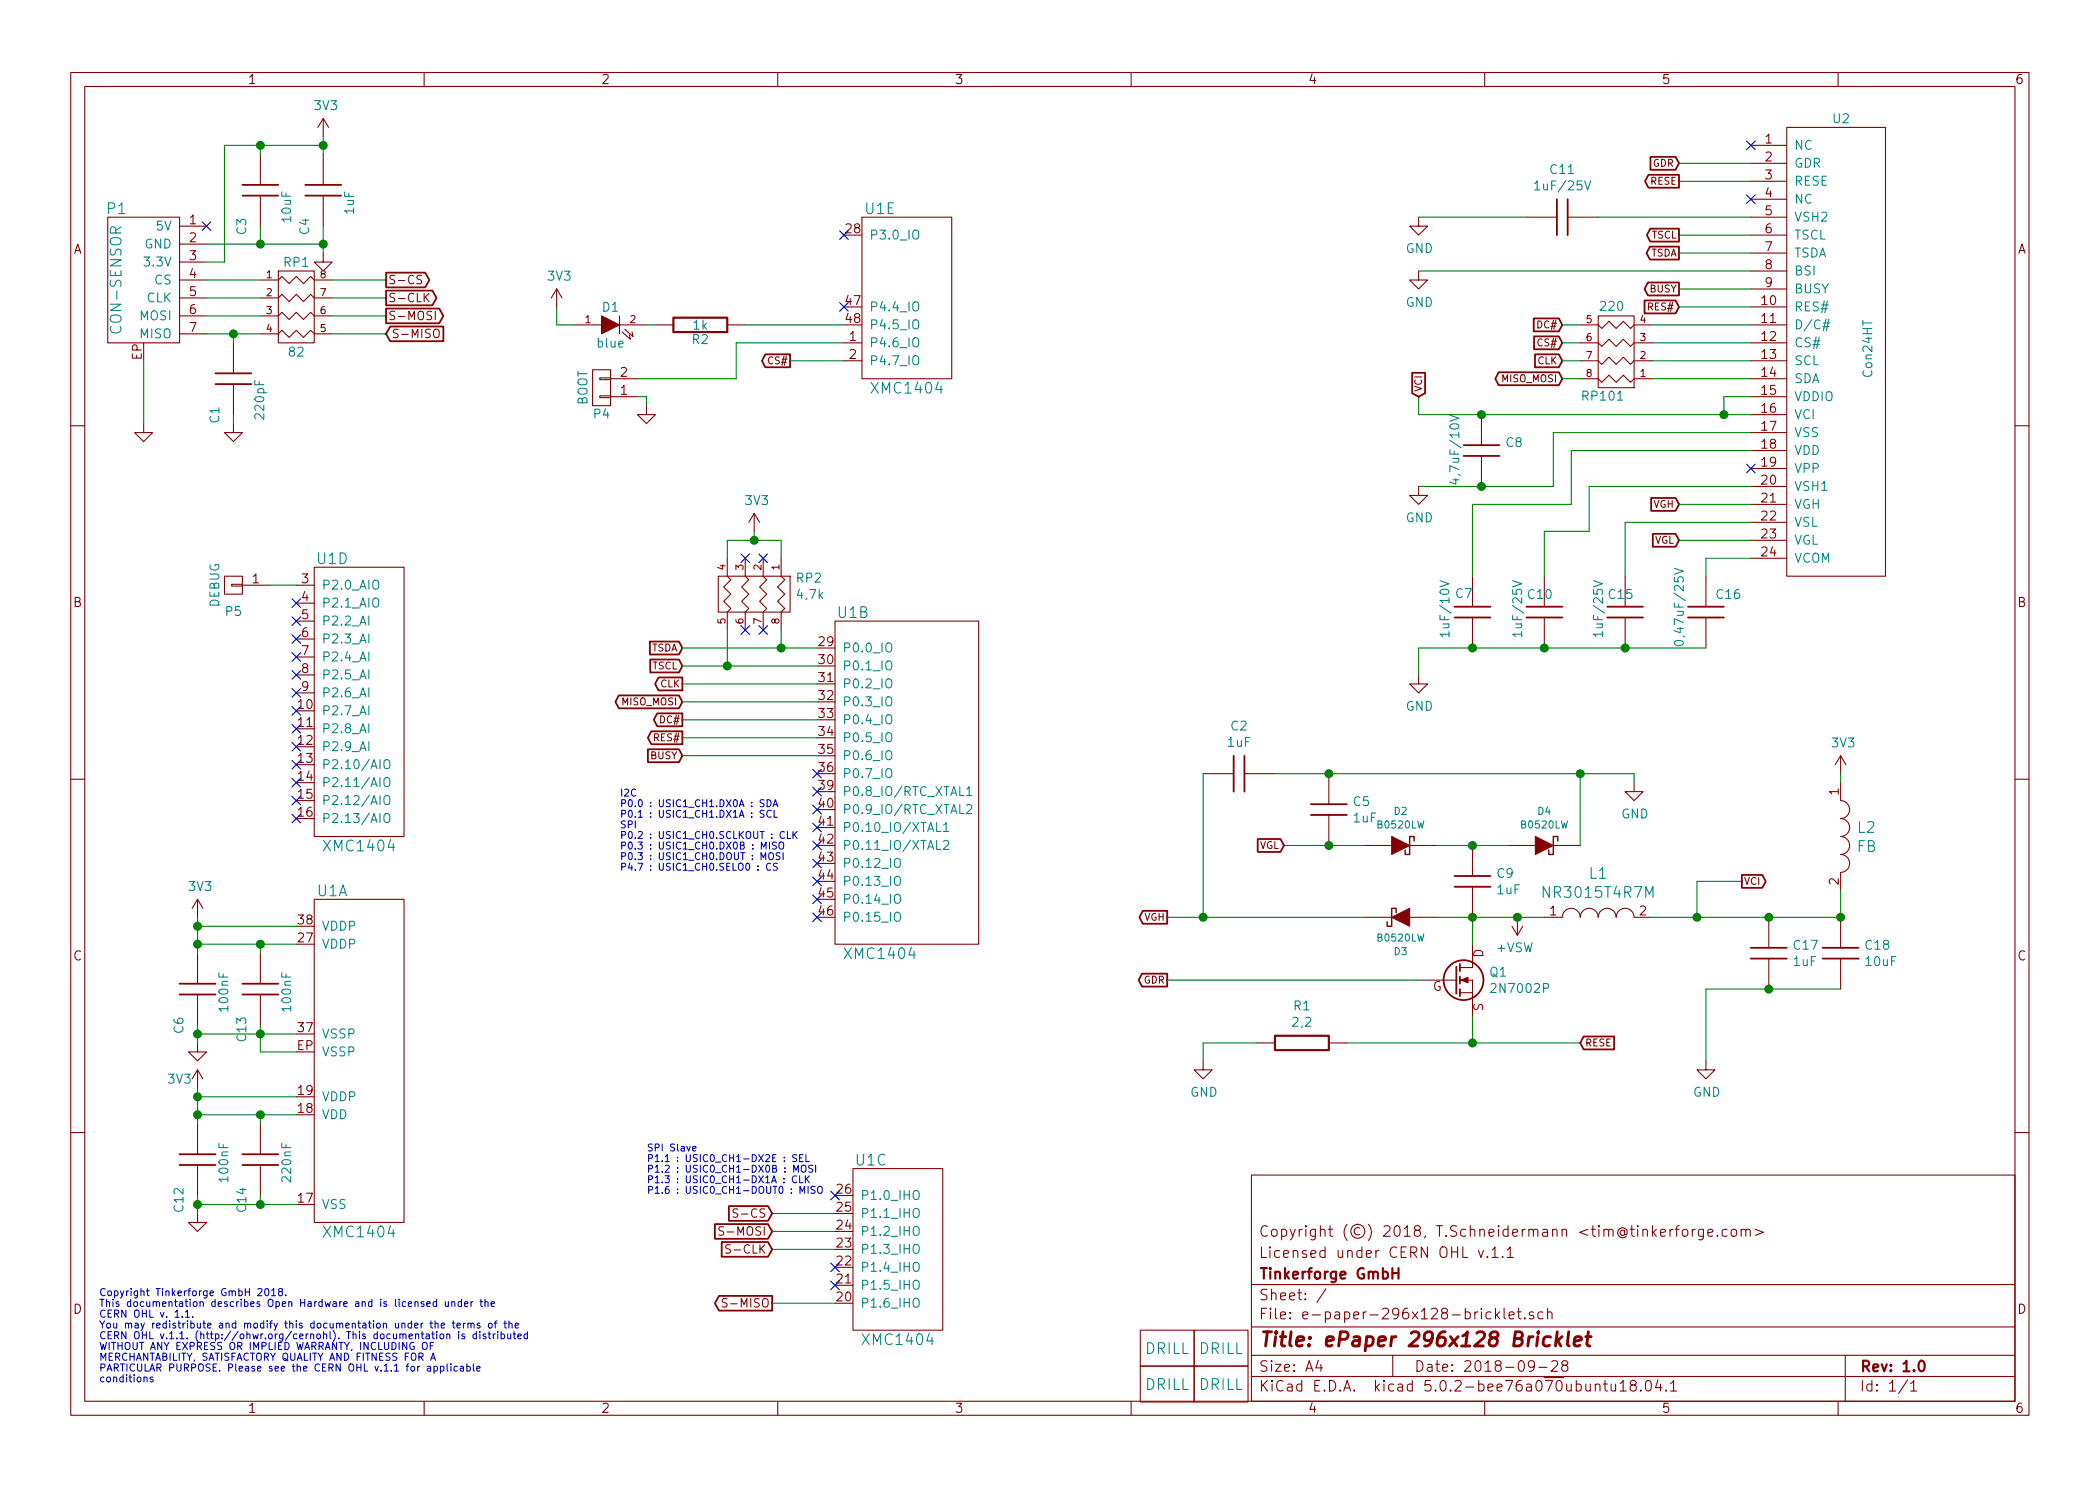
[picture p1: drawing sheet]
EESchema Schematic File Version 4
LIBS:e-paper-296x128-bricklet-cache
EELAYER 26 0
EELAYER END
$Descr A4 11693 8268
encoding utf-8
Sheet 1 1
Title "ePaper 296x128 Bricklet"
Date "2018-09-28"
Rev "1.0"
Comp "Tinkerforge GmbH"
Comment1 "Licensed under CERN OHL v.1.1"
Comment2 "Copyright (©) 2018, T.Schneidermann <tim@tinkerforge.com>"
Comment3 ""
Comment4 ""
$EndDescr
Text Notes 550  7700 0    40   ~ 0
Copyright Tinkerforge GmbH 2018.\nThis documentation describes Open Hardware and is licensed under the\nCERN OHL v. 1.1.\nYou may redistribute and modify this documentation under the terms of the\nCERN OHL v.1.1. (http://ohwr.org/cernohl). This documentation is distributed\nWITHOUT ANY EXPRESS OR IMPLIED WARRANTY, INCLUDING OF\nMERCHANTABILITY, SATISFACTORY QUALITY AND FITNESS FOR A\nPARTICULAR PURPOSE. Please see the CERN OHL v.1.1 for applicable\nconditions\n
$Comp
L tinkerforge:DRILL U4
U 1 1
P 6800 7500
F 0 "U4" H 6850 7550 60  0001 C CNN
F 1 "DRILL" H 6800 7500 60  0000 C CNN
F 2 "kicad-libraries:DRILL_NP" H 6800 7500 60  0001 C CNN
F 3 "" H 6800 7500 60  0001 C CNN
	1    6800 7500
	1    0    0    -1  
$EndComp
$Comp
L tinkerforge:DRILL U5
U 1 1
P 6500 7700
F 0 "U5" H 6550 7750 60  0001 C CNN
F 1 "DRILL" H 6500 7700 60  0000 C CNN
F 2 "kicad-libraries:DRILL_NP" H 6500 7700 60  0001 C CNN
F 3 "" H 6500 7700 60  0001 C CNN
	1    6500 7700
	1    0    0    -1  
$EndComp
$Comp
L tinkerforge:DRILL U7
U 1 1
P 6800 7700
F 0 "U7" H 6850 7750 60  0001 C CNN
F 1 "DRILL" H 6800 7700 60  0000 C CNN
F 2 "kicad-libraries:DRILL_NP" H 6800 7700 60  0001 C CNN
F 3 "" H 6800 7700 60  0001 C CNN
	1    6800 7700
	1    0    0    -1  
$EndComp
$Comp
L tinkerforge:DRILL U6
U 1 1
P 6500 7500
F 0 "U6" H 6550 7550 60  0001 C CNN
F 1 "DRILL" H 6500 7500 60  0000 C CNN
F 2 "kicad-libraries:DRILL_NP" H 6500 7500 60  0001 C CNN
F 3 "" H 6500 7500 60  0001 C CNN
	1    6500 7500
	1    0    0    -1  
$EndComp
$Comp
L tinkerforge:CON-SENSOR2 P1
U 1 1
P 800 1550
F 0 "P1" H 950 1950 60  0000 C CNN
F 1 "CON-SENSOR" V 950 1550 60  0000 C CNN
F 2 "kicad-libraries:CON-SENSOR2" H 800 1550 60  0001 C CNN
F 3 "" H 800 1550 60  0001 C CNN
	1    800  1550
	-1   0    0    -1  
$EndComp
$Comp
L tinkerforge:C C3
U 1 1
P 1450 1050
F 0 "C3" V 1550 1200 50  0000 L CNN
F 1 "10uF" V 1300 1050 50  0000 L CNN
F 2 "kicad-libraries:C0805" H 1450 1050 60  0001 C CNN
F 3 "" H 1450 1050 60  0001 C CNN
	1    1450 1050
	-1   0    0    1   
$EndComp
$Comp
L tinkerforge:C C4
U 1 1
P 1800 1050
F 0 "C4" V 1900 1200 50  0000 L CNN
F 1 "1uF" V 1650 1050 50  0000 L CNN
F 2 "kicad-libraries:C0603F" H 1800 1050 60  0001 C CNN
F 3 "" H 1800 1050 60  0001 C CNN
	1    1800 1050
	-1   0    0    1   
$EndComp
$Comp
L tinkerforge:GND #PWR07
U 1 1
P 1800 1400
F 0 "#PWR07" H 1800 1400 30  0001 C CNN
F 1 "GND" H 1800 1330 30  0001 C CNN
F 2 "" H 1800 1400 60  0001 C CNN
F 3 "" H 1800 1400 60  0001 C CNN
	1    1800 1400
	1    0    0    -1  
$EndComp
Wire Wire Line
	1150 1350 1450 1350
Wire Wire Line
	1800 1250 1800 1350
Connection ~ 1800 1350
Wire Wire Line
	1450 1250 1450 1350
Connection ~ 1450 1350
Wire Wire Line
	1150 1450 1250 1450
Wire Wire Line
	1250 1450 1250 800 
Wire Wire Line
	1250 800  1450 800 
Wire Wire Line
	1800 750  1800 800 
Wire Wire Line
	1450 800  1450 850 
Connection ~ 1450 800 
Connection ~ 1800 800 
$Comp
L tinkerforge:GND #PWR09
U 1 1
P 1300 2350
F 0 "#PWR09" H 1300 2350 30  0001 C CNN
F 1 "GND" H 1300 2280 30  0001 C CNN
F 2 "" H 1300 2350 60  0001 C CNN
F 3 "" H 1300 2350 60  0001 C CNN
	1    1300 2350
	1    0    0    -1  
$EndComp
$Comp
L tinkerforge:C C1
U 1 1
P 1300 2100
F 0 "C1" V 1400 2250 50  0000 L CNN
F 1 "220pF" V 1150 2100 50  0000 L CNN
F 2 "kicad-libraries:C0402F" H 1300 2100 60  0001 C CNN
F 3 "" H 1300 2100 60  0001 C CNN
	1    1300 2100
	-1   0    0    1   
$EndComp
$Comp
L tinkerforge:GND #PWR010
U 1 1
P 800 2350
F 0 "#PWR010" H 800 2350 30  0001 C CNN
F 1 "GND" H 800 2280 30  0001 C CNN
F 2 "" H 800 2350 60  0001 C CNN
F 3 "" H 800 2350 60  0001 C CNN
	1    800  2350
	1    0    0    -1  
$EndComp
$Comp
L tinkerforge:R_PACK4 RP1
U 1 1
P 1650 1900
F 0 "RP1" H 1650 2350 50  0000 C CNN
F 1 "82" H 1650 1850 50  0000 C CNN
F 2 "kicad-libraries:4X0402" H 1650 1900 50  0001 C CNN
F 3 "" H 1650 1900 50  0000 C CNN
	1    1650 1900
	1    0    0    -1  
$EndComp
Wire Wire Line
	1150 1550 1450 1550
Wire Wire Line
	1450 1650 1150 1650
Wire Wire Line
	1150 1750 1450 1750
Wire Wire Line
	1450 1850 1300 1850
Wire Wire Line
	1300 1900 1300 1850
Connection ~ 1300 1850
Wire Wire Line
	1300 2300 1300 2350
Wire Wire Line
	800  2350 800  2000
Wire Wire Line
	1850 1550 2150 1550
Wire Wire Line
	2150 1650 1850 1650
Wire Wire Line
	1850 1750 2150 1750
Wire Wire Line
	1850 1850 2150 1850
Text GLabel 2150 1550 2    47   Output ~ 0
S-CS
Text GLabel 2150 1650 2    47   Output ~ 0
S-CLK
Text GLabel 2150 1750 2    47   Output ~ 0
S-MOSI
Text GLabel 2150 1850 2    47   Input ~ 0
S-MISO
$Comp
L tinkerforge:XMC1XXX48 U1
U 4 1
P 2000 3750
F 0 "U1" H 1850 4400 60  0000 C CNN
F 1 "XMC1404" H 2000 2800 60  0000 C CNN
F 2 "kicad-libraries:QFN48-EP2" H 2150 4000 60  0001 C CNN
F 3 "" H 2150 4000 60  0000 C CNN
	4    2000 3750
	1    0    0    -1  
$EndComp
$Comp
L tinkerforge:XMC1XXX48 U1
U 2 1
P 4900 4350
F 0 "U1" H 4750 5300 60  0000 C CNN
F 1 "XMC1404" H 4900 3400 60  0000 C CNN
F 2 "kicad-libraries:QFN48-EP2" H 5050 4600 60  0001 C CNN
F 3 "" H 5050 4600 60  0000 C CNN
	2    4900 4350
	1    0    0    -1  
$EndComp
$Comp
L tinkerforge:XMC1XXX48 U1
U 1 1
P 2000 5900
F 0 "U1" H 1850 6850 60  0000 C CNN
F 1 "XMC1404" H 2000 4950 60  0000 C CNN
F 2 "kicad-libraries:QFN48-EP2" H 2150 6150 60  0001 C CNN
F 3 "" H 2150 6150 60  0000 C CNN
	1    2000 5900
	1    0    0    -1  
$EndComp
$Comp
L tinkerforge:XMC1XXX48 U1
U 3 1
P 5000 6950
F 0 "U1" H 4850 7450 60  0000 C CNN
F 1 "XMC1404" H 5000 6450 60  0000 C CNN
F 2 "kicad-libraries:QFN48-EP2" H 5150 7200 60  0001 C CNN
F 3 "" H 5150 7200 60  0000 C CNN
	3    5000 6950
	1    0    0    -1  
$EndComp
$Comp
L tinkerforge:XMC1XXX48 U1
U 5 1
P 5050 1600
F 0 "U1" H 4900 2050 60  0000 C CNN
F 1 "XMC1404" H 5050 1050 60  0000 C CNN
F 2 "kicad-libraries:QFN48-EP2" H 5200 1850 60  0001 C CNN
F 3 "" H 5200 1850 60  0000 C CNN
	5    5050 1600
	1    0    0    -1  
$EndComp
$Comp
L tinkerforge:C C14
U 1 1
P 1450 6450
F 0 "C14" V 1550 6600 50  0000 L CNN
F 1 "220nF" V 1300 6350 50  0000 L CNN
F 2 "kicad-libraries:C0603F" H 1450 6450 60  0001 C CNN
F 3 "" H 1450 6450 60  0001 C CNN
	1    1450 6450
	-1   0    0    1   
$EndComp
$Comp
L tinkerforge:C C12
U 1 1
P 1100 6450
F 0 "C12" V 1200 6600 50  0000 L CNN
F 1 "100nF" V 950 6350 50  0000 L CNN
F 2 "kicad-libraries:C0603F" H 1100 6450 60  0001 C CNN
F 3 "" H 1100 6450 60  0001 C CNN
	1    1100 6450
	-1   0    0    1   
$EndComp
$Comp
L tinkerforge:C C13
U 1 1
P 1450 5500
F 0 "C13" V 1550 5650 50  0000 L CNN
F 1 "100nF" V 1300 5400 50  0000 L CNN
F 2 "kicad-libraries:C0603F" H 1450 5500 60  0001 C CNN
F 3 "" H 1450 5500 60  0001 C CNN
	1    1450 5500
	-1   0    0    1   
$EndComp
$Comp
L tinkerforge:C C6
U 1 1
P 1100 5500
F 0 "C6" V 1200 5650 50  0000 L CNN
F 1 "100nF" V 950 5400 50  0000 L CNN
F 2 "kicad-libraries:C0603F" H 1100 5500 60  0001 C CNN
F 3 "" H 1100 5500 60  0001 C CNN
	1    1100 5500
	-1   0    0    1   
$EndComp
$Comp
L tinkerforge:GND #PWR012
U 1 1
P 1100 5800
F 0 "#PWR012" H 1100 5800 30  0001 C CNN
F 1 "GND" H 1100 5730 30  0001 C CNN
F 2 "" H 1100 5800 60  0001 C CNN
F 3 "" H 1100 5800 60  0001 C CNN
	1    1100 5800
	1    0    0    -1  
$EndComp
$Comp
L tinkerforge:GND #PWR013
U 1 1
P 1100 6750
F 0 "#PWR013" H 1100 6750 30  0001 C CNN
F 1 "GND" H 1100 6680 30  0001 C CNN
F 2 "" H 1100 6750 60  0001 C CNN
F 3 "" H 1100 6750 60  0001 C CNN
	1    1100 6750
	1    0    0    -1  
$EndComp
Wire Wire Line
	1650 6700 1450 6700
Wire Wire Line
	1100 6650 1100 6700
Connection ~ 1100 6700
Wire Wire Line
	1450 6650 1450 6700
Connection ~ 1450 6700
Wire Wire Line
	1650 6200 1450 6200
Wire Wire Line
	1100 6050 1100 6100
Wire Wire Line
	1450 6250 1450 6200
Connection ~ 1450 6200
Wire Wire Line
	1650 6100 1100 6100
Connection ~ 1100 6200
Connection ~ 1100 6100
Wire Wire Line
	1650 5750 1450 5750
Wire Wire Line
	1100 5700 1100 5750
Wire Wire Line
	1450 5850 1650 5850
Wire Wire Line
	1450 5700 1450 5750
Connection ~ 1450 5750
Connection ~ 1100 5750
Wire Wire Line
	1100 5300 1100 5250
Wire Wire Line
	1650 5250 1450 5250
Connection ~ 1100 5250
Wire Wire Line
	1450 5300 1450 5250
Connection ~ 1450 5250
Wire Wire Line
	1650 5150 1100 5150
Connection ~ 1100 5150
Text GLabel 4300 6750 0    47   Input ~ 0
S-CS
Text GLabel 4300 6950 0    47   Input ~ 0
S-CLK
Text GLabel 4300 6850 0    47   Input ~ 0
S-MOSI
Text GLabel 4300 7250 0    47   Output ~ 0
S-MISO
Wire Wire Line
	4300 6750 4650 6750
Wire Wire Line
	4300 6850 4650 6850
Wire Wire Line
	4650 6950 4300 6950
Wire Wire Line
	4300 7250 4650 7250
Text Notes 3600 6650 0    39   ~ 0
SPI Slave\nP1.1 : USIC0_CH1-DX2E : SEL\nP1.2 : USIC0_CH1-DX0B : MOSI\nP1.3 : USIC0_CH1-DX1A : CLK\nP1.6 : USIC0_CH1-DOUT0 : MISO
NoConn ~ 1650 4150
NoConn ~ 1650 4050
NoConn ~ 1650 3950
NoConn ~ 1650 3850
NoConn ~ 1650 3750
NoConn ~ 1650 3650
NoConn ~ 1650 3550
NoConn ~ 1650 3450
NoConn ~ 1650 3350
NoConn ~ 4650 7150
NoConn ~ 4650 7050
NoConn ~ 4650 6650
$Comp
L tinkerforge:CONN_01X02 P4
U 1 1
P 3350 2150
F 0 "P4" H 3350 2300 50  0000 C CNN
F 1 "BOOT" V 3450 2150 50  0000 C CNN
F 2 "kicad-libraries:SolderJumper" H 3350 2150 50  0001 C CNN
F 3 "" H 3350 2150 50  0000 C CNN
	1    3350 2150
	-1   0    0    1   
$EndComp
$Comp
L tinkerforge:GND #PWR017
U 1 1
P 3600 2250
F 0 "#PWR017" H 3600 2250 30  0001 C CNN
F 1 "GND" H 3600 2180 30  0001 C CNN
F 2 "" H 3600 2250 60  0001 C CNN
F 3 "" H 3600 2250 60  0001 C CNN
	1    3600 2250
	1    0    0    -1  
$EndComp
Wire Wire Line
	3550 2200 3600 2200
Wire Wire Line
	3600 2200 3600 2250
$Comp
L tinkerforge:R R2
U 1 1
P 3900 1800
F 0 "R2" V 3980 1800 50  0000 C CNN
F 1 "1k" V 3900 1800 50  0000 C CNN
F 2 "kicad-libraries:R0603F" H 3900 1800 60  0001 C CNN
F 3 "" H 3900 1800 60  0000 C CNN
	1    3900 1800
	0    1    1    0   
$EndComp
$Comp
L tinkerforge:LED D1
U 1 1
P 3400 1800
F 0 "D1" H 3400 1900 50  0000 C CNN
F 1 "blue" H 3400 1700 50  0000 C CNN
F 2 "kicad-libraries:D0603F" H 3400 1800 50  0001 C CNN
F 3 "" H 3400 1800 50  0000 C CNN
	1    3400 1800
	1    0    0    -1  
$EndComp
Wire Wire Line
	3100 1700 3100 1800
Wire Wire Line
	3100 1800 3200 1800
Wire Wire Line
	3600 1800 3650 1800
Wire Wire Line
	4150 1800 4700 1800
NoConn ~ 4700 1700
NoConn ~ 4700 1300
NoConn ~ 4550 5100
NoConn ~ 4550 5000
NoConn ~ 4550 4900
NoConn ~ 4550 4800
NoConn ~ 4550 4500
NoConn ~ 4550 4400
$Comp
L tinkerforge:CONN_01X01 P5
U 1 1
P 1300 3250
F 0 "P5" H 1300 3400 50  0000 C CNN
F 1 "DEBUG" V 1400 3250 50  0000 C CNN
F 2 "kicad-libraries:DEBUG_PAD" H 1300 3250 50  0001 C CNN
F 3 "" H 1300 3250 50  0000 C CNN
	1    1300 3250
	-1   0    0    1   
$EndComp
Wire Wire Line
	1650 3250 1500 3250
Wire Wire Line
	1800 1350 1800 1400
Wire Wire Line
	1450 1350 1800 1350
Wire Wire Line
	1450 800  1800 800 
Wire Wire Line
	1800 800  1800 850 
Wire Wire Line
	1300 1850 1150 1850
Wire Wire Line
	1100 6700 1100 6750
Wire Wire Line
	1450 6700 1100 6700
Wire Wire Line
	1450 6200 1100 6200
Wire Wire Line
	1100 6200 1100 6250
Wire Wire Line
	1100 6100 1100 6200
Wire Wire Line
	1450 5750 1100 5750
Wire Wire Line
	1450 5750 1450 5850
Wire Wire Line
	1100 5750 1100 5800
Wire Wire Line
	1100 5250 1100 5150
Wire Wire Line
	1450 5250 1100 5250
Wire Wire Line
	1100 5150 1100 5100
$Comp
L tinkerforge:3V3 #PWR04
U 1 1
P 1800 750
F 0 "#PWR04" H 1800 600 50  0001 C CNN
F 1 "3V3" H 1815 923 50  0000 C CNN
F 2 "" H 1800 750 50  0000 C CNN
F 3 "" H 1800 750 50  0000 C CNN
	1    1800 750 
	1    0    0    -1  
$EndComp
$Comp
L tinkerforge:3V3 #PWR05
U 1 1
P 3100 1700
F 0 "#PWR05" H 3100 1550 50  0001 C CNN
F 1 "3V3" H 3115 1873 50  0000 C CNN
F 2 "" H 3100 1700 50  0000 C CNN
F 3 "" H 3100 1700 50  0000 C CNN
	1    3100 1700
	1    0    0    -1  
$EndComp
$Comp
L tinkerforge:3V3 #PWR01
U 1 1
P 1100 5100
F 0 "#PWR01" H 1100 4950 50  0001 C CNN
F 1 "3V3" H 1115 5273 50  0000 C CNN
F 2 "" H 1100 5100 50  0000 C CNN
F 3 "" H 1100 5100 50  0000 C CNN
	1    1100 5100
	1    0    0    -1  
$EndComp
$Comp
L tinkerforge:3V3 #PWR02
U 1 1
P 1100 6050
F 0 "#PWR02" H 1100 5900 50  0001 C CNN
F 1 "3V3" H 1000 6100 50  0000 C CNN
F 2 "" H 1100 6050 50  0000 C CNN
F 3 "" H 1100 6050 50  0000 C CNN
	1    1100 6050
	1    0    0    -1  
$EndComp
NoConn ~ 4550 4600
NoConn ~ 4550 4700
NoConn ~ 9750 800 
NoConn ~ 9750 1100
Wire Wire Line
	9750 2200 9600 2200
Wire Wire Line
	9600 2200 9600 2300
Wire Wire Line
	9600 2300 9750 2300
Wire Wire Line
	7900 2300 7900 2200
Connection ~ 9600 2300
$Comp
L tinkerforge:C C8
U 1 1
P 8250 2500
F 0 "C8" H 8380 2546 50  0000 L CNN
F 1 "4,7uF/10V" V 8100 2300 50  0000 L CNN
F 2 "kicad-libraries:C0603F" H 8250 2500 60  0001 C CNN
F 3 "" H 8250 2500 60  0000 C CNN
	1    8250 2500
	1    0    0    -1  
$EndComp
Connection ~ 8250 2300
Wire Wire Line
	8250 2300 7900 2300
Wire Wire Line
	9750 2400 8650 2400
Wire Wire Line
	8650 2400 8650 2700
Wire Wire Line
	8650 2700 8250 2700
Wire Wire Line
	8250 2700 7900 2700
Connection ~ 8250 2700
$Comp
L tinkerforge:GND #PWR015
U 1 1
P 7900 2700
F 0 "#PWR015" H 7900 2450 50  0001 C CNN
F 1 "GND" H 7905 2527 50  0000 C CNN
F 2 "" H 7900 2700 50  0000 C CNN
F 3 "" H 7900 2700 50  0000 C CNN
	1    7900 2700
	1    0    0    -1  
$EndComp
$Comp
L tinkerforge:GND #PWR08
U 1 1
P 7900 1200
F 0 "#PWR08" H 7900 950 50  0001 C CNN
F 1 "GND" H 7905 1027 50  0000 C CNN
F 2 "" H 7900 1200 50  0000 C CNN
F 3 "" H 7900 1200 50  0000 C CNN
	1    7900 1200
	1    0    0    -1  
$EndComp
$Comp
L tinkerforge:C C11
U 1 1
P 8700 1200
F 0 "C11" V 8433 1200 50  0000 C CNN
F 1 "1uF/25V" V 8524 1200 50  0000 C CNN
F 2 "kicad-libraries:C0603F" H 8700 1200 60  0001 C CNN
F 3 "" H 8700 1200 60  0000 C CNN
	1    8700 1200
	0    1    1    0   
$EndComp
Wire Wire Line
	7900 1200 8500 1200
Wire Wire Line
	8900 1200 9750 1200
Wire Wire Line
	9750 1500 7900 1500
$Comp
L tinkerforge:GND #PWR011
U 1 1
P 7900 1500
F 0 "#PWR011" H 7900 1250 50  0001 C CNN
F 1 "GND" H 7905 1327 50  0000 C CNN
F 2 "" H 7900 1500 50  0000 C CNN
F 3 "" H 7900 1500 50  0000 C CNN
	1    7900 1500
	1    0    0    -1  
$EndComp
$Comp
L tinkerforge:GND #PWR016
U 1 1
P 7900 3750
F 0 "#PWR016" H 7900 3500 50  0001 C CNN
F 1 "GND" H 7905 3577 50  0000 C CNN
F 2 "" H 7900 3750 50  0000 C CNN
F 3 "" H 7900 3750 50  0000 C CNN
	1    7900 3750
	1    0    0    -1  
$EndComp
$Comp
L tinkerforge:Con24HT U2
U 1 1
P 10250 1900
F 0 "U2" H 10200 3150 50  0000 L CNN
F 1 "Con24HT" V 10400 1700 50  0000 L CNN
F 2 "kicad-libraries:ER-CON24HT-1" H 10250 1900 50  0001 C CNN
F 3 "" H 10250 1900 50  0001 C CNN
	1    10250 1900
	1    0    0    -1  
$EndComp
$Comp
L tinkerforge:C C10
U 1 1
P 8600 3400
F 0 "C10" H 8500 3500 50  0000 L CNN
F 1 "1uF/25V" V 8450 3250 50  0000 L CNN
F 2 "kicad-libraries:C0603F" H 8600 3400 60  0001 C CNN
F 3 "" H 8600 3400 60  0000 C CNN
	1    8600 3400
	1    0    0    -1  
$EndComp
$Comp
L tinkerforge:C C7
U 1 1
P 8200 3400
F 0 "C7" H 8300 3300 50  0000 R CNN
F 1 "1uF/10V" V 8350 3550 50  0000 R CNN
F 2 "kicad-libraries:C0603F" V 8383 3400 60  0001 C CNN
F 3 "" H 8200 3400 60  0000 C CNN
	1    8200 3400
	-1   0    0    1   
$EndComp
Wire Wire Line
	7900 3750 7900 3600
Wire Wire Line
	7900 3600 8200 3600
Wire Wire Line
	8200 3200 8200 2800
Wire Wire Line
	8200 2800 8750 2800
Wire Wire Line
	8750 2800 8750 2500
Wire Wire Line
	8750 2500 9750 2500
$Comp
L tinkerforge:C C15
U 1 1
P 9050 3400
F 0 "C15" H 8950 3500 50  0000 L CNN
F 1 "1uF/25V" V 8900 3250 50  0000 L CNN
F 2 "kicad-libraries:C0603F" H 9050 3400 60  0001 C CNN
F 3 "" H 9050 3400 60  0000 C CNN
	1    9050 3400
	1    0    0    -1  
$EndComp
$Comp
L tinkerforge:C C16
U 1 1
P 9500 3400
F 0 "C16" H 9550 3500 50  0000 L CNN
F 1 "0,47uF/25V" V 9350 3200 50  0000 L CNN
F 2 "kicad-libraries:C0603F" H 9500 3400 60  0001 C CNN
F 3 "" H 9500 3400 60  0000 C CNN
	1    9500 3400
	1    0    0    -1  
$EndComp
Text GLabel 7900 2200 1    39   Input ~ 0
VCI
Text GLabel 9350 900  0    39   Input ~ 0
GDR
Text GLabel 9350 1000 0    39   Output ~ 0
RESE
Wire Wire Line
	9750 1000 9350 1000
Text GLabel 9350 1300 0    39   Output ~ 0
TSCL
Text GLabel 9350 1400 0    39   Output ~ 0
TSDA
Wire Wire Line
	9350 1300 9750 1300
Wire Wire Line
	9750 1400 9350 1400
Text GLabel 9350 1600 0    39   Output ~ 0
BUSY
Text GLabel 9350 1700 0    39   Input ~ 0
RES#
Text GLabel 8700 1800 0    39   Input ~ 0
DC#
Text GLabel 8700 1900 0    39   Input ~ 0
CS#
Text GLabel 8700 2000 0    39   Input ~ 0
CLK
Text GLabel 8700 2100 0    39   BiDi ~ 0
MISO_MOSI
Wire Wire Line
	9350 1600 9750 1600
Wire Wire Line
	9750 1700 9350 1700
Text GLabel 9350 2800 0    39   Input ~ 0
VGH
Text GLabel 9350 3000 0    39   Input ~ 0
VGL
Wire Wire Line
	9350 2800 9750 2800
Wire Wire Line
	9750 3000 9350 3000
$Comp
L tinkerforge:C C2
U 1 1
P 6900 4300
F 0 "C2" V 6633 4300 50  0000 C CNN
F 1 "1uF" V 6724 4300 50  0000 C CNN
F 2 "kicad-libraries:C0603F" H 6900 4300 60  0001 C CNN
F 3 "" H 6900 4300 60  0000 C CNN
	1    6900 4300
	0    1    1    0   
$EndComp
$Comp
L tinkerforge:C C5
U 1 1
P 7400 4500
F 0 "C5" H 7530 4546 50  0000 L CNN
F 1 "1uF" H 7530 4455 50  0000 L CNN
F 2 "kicad-libraries:C0603F" H 7400 4500 60  0001 C CNN
F 3 "" H 7400 4500 60  0000 C CNN
	1    7400 4500
	1    0    0    -1  
$EndComp
$Comp
L tinkerforge:GND #PWR018
U 1 1
P 9100 4350
F 0 "#PWR018" H 9100 4100 50  0001 C CNN
F 1 "GND" H 9105 4177 50  0000 C CNN
F 2 "" H 9100 4350 50  0000 C CNN
F 3 "" H 9100 4350 50  0000 C CNN
	1    9100 4350
	1    0    0    -1  
$EndComp
$Comp
L tinkerforge:DIODESCH D2
U 1 1
P 7800 4700
F 0 "D2" H 7800 4893 40  0000 C CNN
F 1 "B0520LW" H 7800 4817 40  0000 C CNN
F 2 "kicad-libraries:SOD-123" H 7800 4700 60  0001 C CNN
F 3 "" H 7800 4700 60  0000 C CNN
	1    7800 4700
	1    0    0    -1  
$EndComp
$Comp
L tinkerforge:DIODESCH D4
U 1 1
P 8600 4700
F 0 "D4" H 8600 4893 40  0000 C CNN
F 1 "B0520LW" H 8600 4817 40  0000 C CNN
F 2 "kicad-libraries:SOD-123" H 8600 4700 60  0001 C CNN
F 3 "" H 8600 4700 60  0000 C CNN
	1    8600 4700
	1    0    0    -1  
$EndComp
$Comp
L tinkerforge:DIODESCH D3
U 1 1
P 7800 5100
F 0 "D3" H 7800 5293 40  0000 C CNN
F 1 "B0520LW" H 7800 5217 40  0000 C CNN
F 2 "kicad-libraries:SOD-123" H 7800 5100 60  0001 C CNN
F 3 "" H 7800 5100 60  0000 C CNN
	1    7800 5100
	-1   0    0    1   
$EndComp
$Comp
L tinkerforge:C C9
U 1 1
P 8200 4900
F 0 "C9" H 8330 4946 50  0000 L CNN
F 1 "1uF" H 8330 4855 50  0000 L CNN
F 2 "kicad-libraries:C0603F" H 8200 4900 60  0001 C CNN
F 3 "" H 8200 4900 60  0000 C CNN
	1    8200 4900
	1    0    0    -1  
$EndComp
$Comp
L tinkerforge:INDUCTOR L1
U 1 1
P 8900 5100
F 0 "L1" H 8900 5347 60  0000 C CNN
F 1 "NR3015T4R7M" H 8900 5241 60  0000 C CNN
F 2 "NRH3015" H 8900 5100 60  0001 C CNN
F 3 "" H 8900 5100 60  0001 C CNN
	1    8900 5100
	1    0    0    -1  
$EndComp
Wire Wire Line
	7100 4300 7400 4300
Wire Wire Line
	9100 4300 9100 4350
Wire Wire Line
	9100 4300 8800 4300
Connection ~ 7400 4300
Wire Wire Line
	7400 4700 7600 4700
Wire Wire Line
	8000 4700 8200 4700
Connection ~ 8200 4700
Wire Wire Line
	8200 4700 8400 4700
Wire Wire Line
	8800 4700 8800 4300
Connection ~ 8800 4300
Wire Wire Line
	8800 4300 7400 4300
Wire Wire Line
	8200 5100 8000 5100
Wire Wire Line
	8200 5100 8450 5100
Connection ~ 8200 5100
Wire Wire Line
	7600 5100 6700 5100
Wire Wire Line
	6700 5100 6700 4300
Text GLabel 6500 5100 0    39   Output ~ 0
VGH
Wire Wire Line
	6700 5100 6500 5100
Connection ~ 6700 5100
Wire Wire Line
	7150 4700 7400 4700
Connection ~ 7400 4700
Text GLabel 7150 4700 0    39   Input ~ 0
VGL
Text GLabel 8800 5800 2    39   Input ~ 0
RESE
Wire Wire Line
	8800 5800 8200 5800
$Comp
L tinkerforge:R R1
U 1 1
P 7250 5800
F 0 "R1" V 7042 5800 50  0000 C CNN
F 1 "2,2" V 7133 5800 50  0000 C CNN
F 2 "kicad-libraries:R0603F" H 7250 5800 60  0001 C CNN
F 3 "" H 7250 5800 60  0000 C CNN
	1    7250 5800
	0    1    1    0   
$EndComp
$Comp
L tinkerforge:GND #PWR06
U 1 1
P 6700 5900
F 0 "#PWR06" H 6700 5650 50  0001 C CNN
F 1 "GND" H 6705 5727 50  0000 C CNN
F 2 "" H 6700 5900 50  0000 C CNN
F 3 "" H 6700 5900 50  0000 C CNN
	1    6700 5900
	1    0    0    -1  
$EndComp
Wire Wire Line
	7000 5800 6700 5800
Wire Wire Line
	6700 5800 6700 5900
Text GLabel 6500 5450 0    39   Output ~ 0
GDR
$Comp
L tinkerforge:MOSFET_N_CH Q1
U 1 1
P 8100 5450
F 0 "Q1" H 8291 5496 50  0000 L CNN
F 1 "2N7002P" H 8291 5405 50  0000 L CNN
F 2 "kicad-libraries:SOT23GDS" H 8300 5550 50  0001 C CNN
F 3 "" H 8100 5450 50  0000 C CNN
	1    8100 5450
	1    0    0    -1  
$EndComp
Wire Wire Line
	8200 5100 8200 5250
Wire Wire Line
	8200 5650 8200 5800
Connection ~ 8200 5800
Wire Wire Line
	8200 5800 7500 5800
$Comp
L tinkerforge:3V3 #PWR020
U 1 1
P 10250 4300
F 0 "#PWR020" H 10250 4150 50  0001 C CNN
F 1 "3V3" H 10265 4473 50  0000 C CNN
F 2 "" H 10250 4300 50  0000 C CNN
F 3 "" H 10250 4300 50  0000 C CNN
	1    10250 4300
	1    0    0    -1  
$EndComp
$Comp
L tinkerforge:C C17
U 1 1
P 9850 5300
F 0 "C17" H 9980 5346 50  0000 L CNN
F 1 "1uF" H 9980 5255 50  0000 L CNN
F 2 "kicad-libraries:C0603F" H 9850 5300 60  0001 C CNN
F 3 "" H 9850 5300 60  0000 C CNN
	1    9850 5300
	1    0    0    -1  
$EndComp
$Comp
L tinkerforge:C C18
U 1 1
P 10250 5300
F 0 "C18" H 10380 5346 50  0000 L CNN
F 1 "10uF" H 10380 5255 50  0000 L CNN
F 2 "kicad-libraries:C0805E" H 10250 5300 60  0001 C CNN
F 3 "" H 10250 5300 60  0000 C CNN
	1    10250 5300
	1    0    0    -1  
$EndComp
$Comp
L tinkerforge:GND #PWR019
U 1 1
P 9500 5900
F 0 "#PWR019" H 9500 5650 50  0001 C CNN
F 1 "GND" H 9505 5727 50  0000 C CNN
F 2 "" H 9500 5900 50  0000 C CNN
F 3 "" H 9500 5900 50  0000 C CNN
	1    9500 5900
	1    0    0    -1  
$EndComp
Wire Wire Line
	9200 5100 9450 5100
Wire Wire Line
	10250 5100 9850 5100
Connection ~ 9850 5100
Wire Wire Line
	9500 5900 9500 5500
Wire Wire Line
	9500 5500 9850 5500
Wire Wire Line
	10250 5500 9850 5500
Connection ~ 9850 5500
Wire Wire Line
	9450 5100 9450 4900
Wire Wire Line
	9450 4900 9700 4900
Connection ~ 9450 5100
Wire Wire Line
	9450 5100 9850 5100
Text GLabel 9700 4900 2    39   Output ~ 0
VCI
Text GLabel 3800 3900 0    39   BiDi ~ 0
MISO_MOSI
Text GLabel 3800 3800 0    39   Output ~ 0
CLK
Wire Wire Line
	4550 3800 3800 3800
Wire Wire Line
	3800 3900 4550 3900
Text GLabel 3800 3700 0    39   Input ~ 0
TSCL
Text GLabel 3800 3600 0    39   Input ~ 0
TSDA
Text GLabel 3800 4200 0    39   Input ~ 0
BUSY
Text GLabel 3800 4100 0    39   Output ~ 0
RES#
Text GLabel 3800 4000 0    39   Output ~ 0
DC#
Text GLabel 4400 2000 0    39   Output ~ 0
CS#
Wire Wire Line
	3800 4000 4550 4000
Wire Wire Line
	4550 4100 3800 4100
Wire Wire Line
	3800 4200 4550 4200
NoConn ~ 9750 2600
$Comp
L tinkerforge:INDUCTOR L2
U 1 1
P 10250 4650
F 0 "L2" V 10197 4738 60  0000 L CNN
F 1 "FB" V 10303 4738 60  0000 L CNN
F 2 "kicad-libraries:R0603F" H 10250 4650 60  0001 C CNN
F 3 "" H 10250 4650 60  0001 C CNN
	1    10250 4650
	0    1    1    0   
$EndComp
Wire Wire Line
	10250 4350 10250 4300
Wire Wire Line
	10250 4950 10250 5100
Connection ~ 10250 5100
Text Notes 3450 4850 0    39   ~ 0
I2C\nP0.0 : USIC1_CH1.DX0A : SDA\nP0.1 : USIC1_CH1.DX1A : SCL\nSPI\nP0.2 : USIC1_CH0.SCLKOUT : CLK\nP0.3 : USIC1_CH0.DX0B : MISO\nP0.3 : USIC1_CH0.DOUT : MOSI\nP4.7 : USIC1_CH0.SELO0 : CS\n
Wire Wire Line
	4700 2000 4400 2000
Wire Wire Line
	4700 1900 4100 1900
Wire Wire Line
	4100 1900 4100 2100
Wire Wire Line
	3550 2100 4100 2100
Wire Wire Line
	7900 5450 6500 5450
NoConn ~ 1650 4250
NoConn ~ 1650 4350
NoConn ~ 1650 4450
NoConn ~ 1650 4550
NoConn ~ 1150 1250
Wire Wire Line
	9750 900  9350 900 
NoConn ~ 4550 4300
$Comp
L tinkerforge:R_PACK4 RP2
U 1 1
P 4000 3300
F 0 "RP2" V 3909 3728 50  0000 L CNN
F 1 "4,7k" V 4000 3728 50  0000 L CNN
F 2 "kicad-libraries:4X0402" V 4091 3728 50  0001 L CNN
F 3 "" H 4000 3300 50  0000 C CNN
	1    4000 3300
	0    1    1    0   
$EndComp
Wire Wire Line
	4050 3100 4050 3000
Wire Wire Line
	4050 3000 4200 3000
Wire Wire Line
	4350 3000 4350 3100
Wire Wire Line
	4200 3000 4200 2950
Connection ~ 4200 3000
Wire Wire Line
	4200 3000 4350 3000
$Comp
L tinkerforge:3V3 #PWR0101
U 1 1
P 4200 2950
F 0 "#PWR0101" H 4200 2800 50  0001 C CNN
F 1 "3V3" H 4215 3123 50  0000 C CNN
F 2 "" H 4200 2950 50  0000 C CNN
F 3 "" H 4200 2950 50  0000 C CNN
	1    4200 2950
	1    0    0    -1  
$EndComp
NoConn ~ 4150 3100
NoConn ~ 4250 3100
NoConn ~ 4250 3500
NoConn ~ 4150 3500
Wire Wire Line
	9750 2700 8850 2700
Wire Wire Line
	8850 2700 8850 2950
Wire Wire Line
	8850 2950 8600 2950
Wire Wire Line
	8600 2950 8600 3200
Wire Wire Line
	9050 3200 9050 2900
Wire Wire Line
	9050 2900 9750 2900
Wire Wire Line
	9500 3100 9750 3100
Wire Wire Line
	9500 3100 9500 3200
Wire Wire Line
	8200 3600 8600 3600
Connection ~ 8200 3600
Wire Wire Line
	8600 3600 9050 3600
Connection ~ 8600 3600
Wire Wire Line
	9050 3600 9500 3600
Connection ~ 9050 3600
$Comp
L tinkerforge:+VSW #PWR0102
U 1 1
P 8450 5100
F 0 "#PWR0102" H 8450 4950 50  0001 C CNN
F 1 "+VSW" H 8465 5273 50  0000 C CNN
F 2 "" H 8450 5100 50  0001 C CNN
F 3 "" H 8450 5100 50  0001 C CNN
	1    8450 5100
	-1   0    0    1   
$EndComp
Connection ~ 8450 5100
Wire Wire Line
	8450 5100 8600 5100
Wire Wire Line
	3800 3600 4350 3600
Wire Wire Line
	3800 3700 4050 3700
Wire Wire Line
	4350 3500 4350 3600
Connection ~ 4350 3600
Wire Wire Line
	4350 3600 4550 3600
Wire Wire Line
	4050 3500 4050 3700
Connection ~ 4050 3700
Wire Wire Line
	4050 3700 4550 3700
Wire Wire Line
	8250 2300 9600 2300
$Comp
L tinkerforge:R_PACK4 RP101
U 1 1
P 9000 1750
F 0 "RP101" H 8950 2200 50  0000 L CNN
F 1 "220" H 8950 1700 50  0000 L CNN
F 2 "kicad-libraries:4X0402" V 9091 2178 50  0001 L CNN
F 3 "" H 9000 1750 50  0000 C CNN
	1    9000 1750
	-1   0    0    1   
$EndComp
Wire Wire Line
	8700 1800 8800 1800
Wire Wire Line
	8800 1900 8700 1900
Wire Wire Line
	8700 2000 8800 2000
Wire Wire Line
	8700 2100 8800 2100
Wire Wire Line
	9200 2100 9750 2100
Wire Wire Line
	9200 2000 9750 2000
Wire Wire Line
	9200 1900 9750 1900
Wire Wire Line
	9200 1800 9750 1800
$EndSCHEMATC
